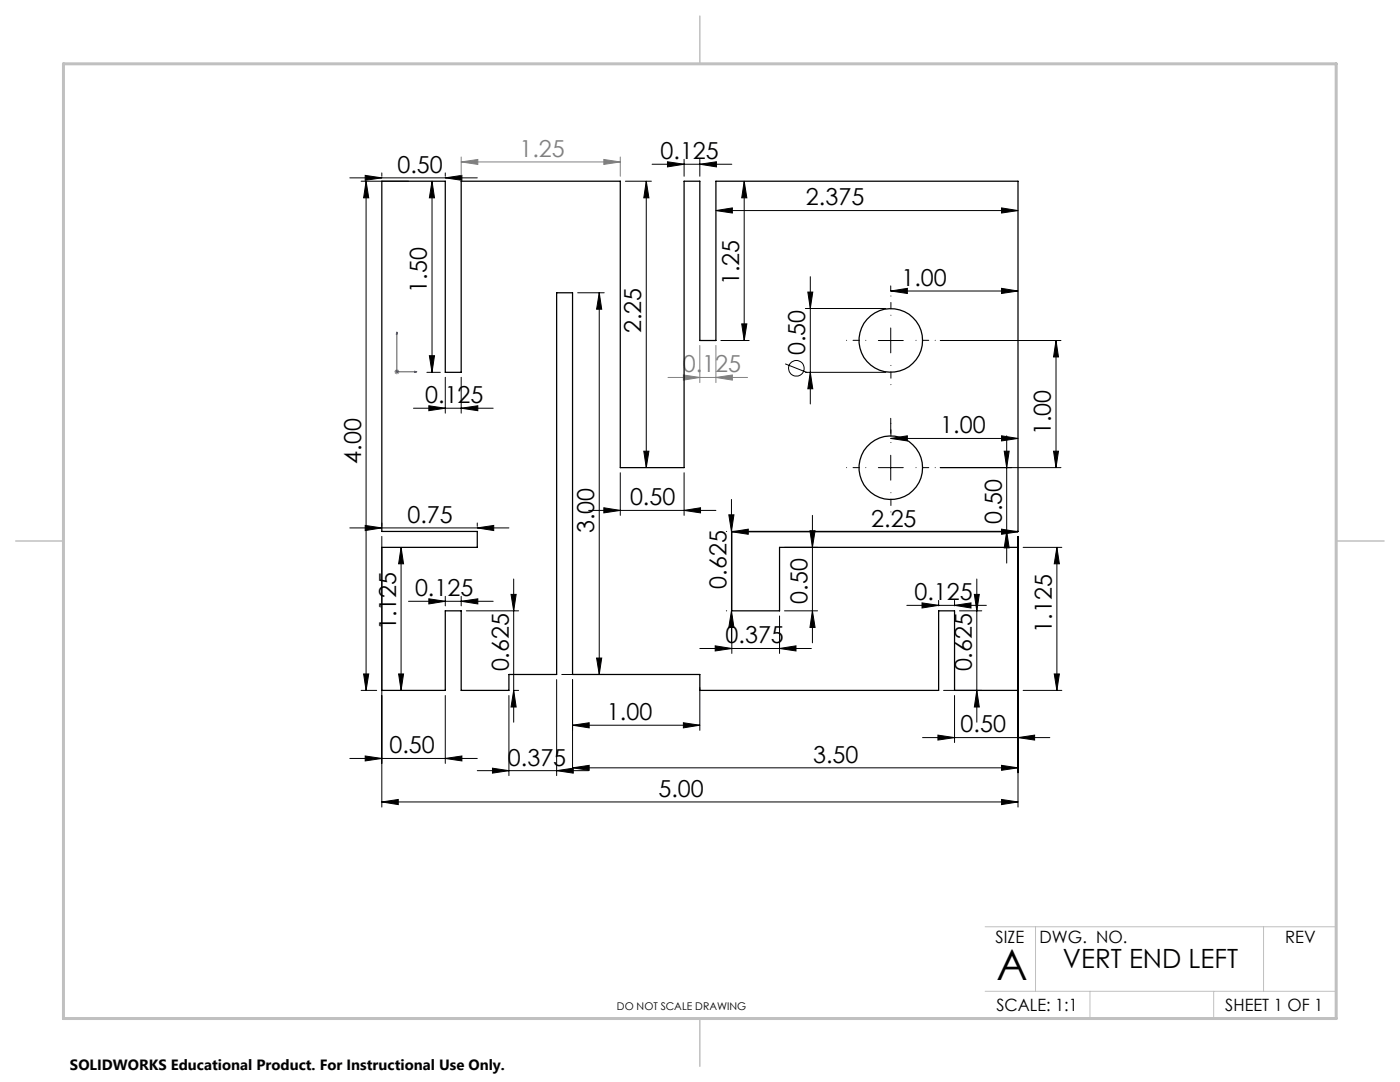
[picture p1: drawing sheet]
<svg xmlns="http://www.w3.org/2000/svg" width="279mm" height="216mm" viewBox="0 0 279 216" stroke-linecap="round" stroke-linejoin="round" font-family="sans-serif">
<g fill="none" stroke="#000" stroke-width=".2">
<path d="M69.8 35.5h25.4M72.1 36.2h9.4M72.9 35l3.3 .5-3.3 .5zM73.1 36.2l.5 3.3h-1zM73.1 36.2v101.6M76.2 34.5v.7M86.2 36.2l.5 3.3h-1zM86.2 36.2v38.1M88.9 35.5l3.3-.5v1zM88.9 34.5v.7M124.8 36.2h5.2M129 36.2l.5 3.3h-1z"/>
<path d="M129 36.2v57.1M130.1 32.8h15.9M133.2 32.3l3.3 .5-3.3 .5zM136.5 31.8v3.4M139.7 32.8l3.3-.5v1zM139.7 31.8v3.4M148.5 36.2l.5 3.3h-1zM148.5 36.2v31.7M115.3 58.4h5.3M119.6 58.4l.5 3.3h-1zM119.6 58.4v76.2M142.9 42l3.3-.5v1z"/>
<path d="M142.9 42h60.3M161.2 58.3h1l-.5 3.3zM161.7 55.2v25.4M177.8 58.1l3.3-.6v1.1zM177.8 57v1.1M177.8 58.1h25.4M199.9 57.5l3.3 .6-3.3 .5zM199.9 41.5l3.3 .5-3.3 .5zM85.2 74.3h2.7M85.7 71h1l-.5 3.3zM88.9 75.3v7.1M92 75.3v7.1"/>
<path d="M143.9 67.9h5.6M148 64.6h1l-.5 3.3zM156.7 72.6l4.4 1.8M160.7 74.3h16.1M160.7 61.6h16.1M161.7 74.3l.5 3.3h-1zM175.3 67.9h5M177.8 65.4v5M187.6 67.9h24.1M210.7 67.9l.5 3.3h-.9zM210.7 67.9v25.4M82.5 81.5h15.9"/>
<path d="M85.6 81l3.3 .5-3.3 .5zM92 81.5l3.4-.5v1zM123.8 94.3v8.5M128.5 90h1l-.5 3.3zM136.5 94.3v8.5M146 99.7v28.6M175.3 93.3h5M177.8 87.5l3.3-.5v1zM177.8 83.5v3M177.8 90.8v5M177.8 87.5h25.4M187.6 93.3h24.1"/>
<path d="M199.9 87l3.3 .5-3.3 .5zM200.4 90h1l-.5 3.3zM200.9 87v25.4M210.3 90h.9l-.5 3.3zM69.8 105.3h31.8M72.9 104.8l3.3 .5-3.3 .6zM76.2 107v54M76.2 104.4v.6M80 109.2l.5 3.3h-.9zM80 109.2v28.6M81.5 120h16.9M85.6 119.5l3.3 .5-3.3 .5z"/>
<path d="M88.9 119v1.9M92 120l3.4-.5v1zM92 119v1.9M95.3 105.3l3.2-.5v1.1zM95.3 104.4v.6M102 118.6h1l-.5 3.3zM102.5 115.5v28.6M117.5 101.8h25.4M120.5 101.3l3.3 .5-3.3 .5zM136.5 101.8l3.3-.5v1zM145 106h.1M145.5 102.7h1l-.5 3.3z"/>
<path d="M146 106.1l3.3-.5v1zM146 106.1h57.2M156.6 109.2h6.6M161.6 105.9h1.1l-.6 3.3zM162.1 102.8v25.5M187.3 119.8v1.1M190.5 119.8v1.1M194.5 118.6h.9l-.5 3.3zM194.9 115.5v28.6M199.9 105.6l3.3 .5-3.3 .5zM200.9 106l.5 3.3h-1zM203.2 107v54"/>
<path d="M204.2 109.2h7.7M210.9 109.2l.5 3.3h-1zM210.9 109.2v28.6M72.1 137.8h3.1M72.6 134.5h1l-.5 3.3zM79.6 134.5h.9l-.5 3.3zM88.9 138.8v13.5M93.1 121.9h10.4M101.6 138.8v16M102.5 137.8l.5 3.3h-1zM102.6 137.8h.9M111.1 135.6v19.2"/>
<path d="M112.1 134.6h8.5M114.3 135.6v18.6M119.1 131.3h1l-.5 3.3zM139.7 129.4h22.2M139.7 137.2v8.5M142.7 128.9l3.3 .5-3.3 .5zM145 121.9h.1M146 121.9l.5 3.3h-1zM146 122.9v7.5M155.6 129.4l3.3-.5v1zM155.6 122.9v7.5M156.6 121.9h6.6"/>
<path d="M162.1 121.9l.6 3.3h-1.1zM181 120.8h15.8M184 120.3l3.3 .5-3.3 .5zM188.3 137.8h7.6M190.5 120.8l3.3-.5v1zM190.5 138.8v9.4M191.5 121.9h4.4M194.9 137.8l.5 3.3h-.9zM204.2 137.8h7.7M210.4 134.5h1l-.5 3.3zM69.8 151.3h25.4M72.9 150.8l3.3 .5-3.3 .5z"/>
<path d="M88.9 151.3l3.3-.5v1zM95.2 153.8h22.3M98.3 153.3l3.3 .5-3.3 .5zM111.1 153.8l3.3-.5v1zM114.3 153.2l3.3-.5v1zM114.3 153.2h88.9M114.3 144.7l3.3-.5v1zM114.3 144.7h25.4M136.4 144.2l3.3 .5-3.3 .5zM184.1 147.2h25.4M187.2 146.7l3.3 .5-3.3 .5zM199.9 159.5l3.3 .5-3.3 .5z"/>
<path d="M199.9 152.7l3.3 .5-3.3 .5zM203.2 147.2l3.3-.5v1zM76.2 160l3.3-.5v1zM76.2 160h127"/>
<circle cx="158.9" cy="73.5" r="1.56"/>
</g>
<path d="M79.2 66.3v7.9h4M79.2 66.3l.1 .3h-.2zM82.8 74.1l.4 .1-.4 .1z" fill="none" stroke="#00f" stroke-width=".2"/>
<g fill="none" stroke="#808080" stroke-width=".2">
<path d="M92 32.3l3.4-.5v1zM92 31.3v3.9M92 32.3h31.8M120.5 31.8l3.3 .5-3.3 .5zM123.8 31.3v3.9M78.7 74.2h1M78.8 73.8l.8 .7M79.2 73.7v1M79.6 73.8l-.8 .7M133.3 75.3h15.9M136.4 74.8l3.3 .5-3.3 .5zM139.7 68.9v7.4"/>
<path d="M142.9 75.3l3.3-.5v1zM142.9 68.9v7.4"/>
</g>
<path d="M172.8 67.9h-3.8M177.8 62.9v-3.8M177.8 72.9v3.9M182.8 67.9h3.8M172.8 93.3h-3.8M177.8 88.3v-3.8M177.8 98.3v3.9M182.8 93.3h3.8" fill="none" stroke="#000" stroke-width=".2" stroke-dasharray="15.2 1.3 1.3 1.3" stroke-dashoffset="15.2"/>
<path d="M266.7 153.3v49.9h-240M196.6 184.9h70.1M196.6 197.8h70.1M206.7 184.9v12.9M217.5 197.8v5.4M242.2 197.8v5.4M252.2 184.9v12.9" fill="none" stroke="#c0c0c0" stroke-width=".2"/>
<path d="M139.7 3.2v9.5M3.1 107.9h9.6M266.7 107.9h9.5M139.7 203.2v9.6" fill="none" stroke="#c0c0c0" stroke-width=".3"/>
<path d="M12.7 12.7h254v190.5h-254z" fill="none" stroke="#c0c0c0" stroke-width=".6"/>
<path d="M82.8 74.1l.4 .1-.4 .1zM79.2 66.3l.1 .3h-.2z" fill="#00f"/>
<g fill="#000">
<path d="M73.1 36.2l.5 3.3h-1zM72.6 134.5h1l-.5 3.3zM200.4 90h1l-.5 3.3zM200.9 106l.5 3.3h-1zM210.7 67.9l.5 3.3h-.9zM210.3 90h.9l-.5 3.3z"/>
<path d="M199.9 41.5l3.3 .5-3.3 .5zM142.9 42l3.3-.5v1zM95.3 105.3l3.2-.5v1.1zM72.9 104.8l3.3 .5-3.3 .6zM136.4 144.2l3.3 .5-3.3 .5zM114.3 144.7l3.3-.5v1z"/>
<path d="M85.7 71h1l-.5 3.3zM86.2 36.2l.5 3.3h-1zM119.1 131.3h1l-.5 3.3zM119.6 58.4l.5 3.3h-1zM194.9 137.8l.5 3.3h-.9zM194.5 118.6h.9l-.5 3.3zM102.5 137.8l.5 3.3h-1zM102 118.6h1l-.5 3.3zM79.6 134.5h.9l-.5 3.3zM80 109.2l.5 3.3h-.9zM146 121.9l.5 3.3h-1zM145.5 102.7h1l-.5 3.3zM210.4 134.5h1l-.5 3.3zM210.9 109.2l.5 3.3h-1zM161.7 74.3l.5 3.3h-1zM161.2 58.3h1l-.5 3.3zM148 64.6h1l-.5 3.3zM148.5 36.2l.5 3.3h-1zM128.5 90h1l-.5 3.3zM129 36.2l.5 3.3h-1z"/>
<path d="M85.6 81l3.3 .5-3.3 .5zM92 81.5l3.4-.5v1zM142.7 128.9l3.3 .5-3.3 .5zM155.6 129.4l3.3-.5v1zM72.9 150.8l3.3 .5-3.3 .5zM88.9 151.3l3.3-.5v1zM187.2 146.7l3.3 .5-3.3 .5zM203.2 147.2l3.3-.5v1zM184 120.3l3.3 .5-3.3 .5zM190.5 120.8l3.3-.5v1zM76.2 160l3.3-.5v1zM199.9 159.5l3.3 .5-3.3 .5zM72.9 35l3.3 .5-3.3 .5zM88.9 35.5l3.3-.5v1zM114.3 153.2l3.3-.5v1zM199.9 152.7l3.3 .5-3.3 .5zM146 106.1l3.3-.5v1zM199.9 105.6l3.3 .5-3.3 .5zM177.8 58.1l3.3-.6v1.1zM199.9 57.5l3.3 .6-3.3 .5zM177.8 87.5l3.3-.5v1zM199.9 87l3.3 .5-3.3 .5zM133.2 32.3l3.3 .5-3.3 .5zM139.7 32.8l3.3-.5v1z"/>
<path d="M85.6 119.5l3.3 .5-3.3 .5zM92 120l3.4-.5v1z"/>
<path d="M120.5 101.3l3.3 .5-3.3 .5zM136.5 101.8l3.3-.5v1z"/>
<path d="M162.1 121.9l.6 3.3h-1.1zM161.6 105.9h1.1l-.6 3.3z"/>
<path d="M111.1 153.8l3.3-.5v1zM98.3 153.3l3.3 .5-3.3 .5z"/>
</g>
<g fill="#808080">
<path d="M92 32.3l3.4-.5v1zM120.5 31.8l3.3 .5-3.3 .5z"/>
<path d="M136.4 74.8l3.3 .5-3.3 .5zM142.9 75.3l3.3-.5v1z"/>
</g>
<g fill="none" stroke="#000" stroke-width=".25">
<path d="M76.2 36.2h12.7v38.1h3.1v-38.1h31.8v57.1h12.7v-57.1h3.2v31.7h3.2v-31.7h60.3v69.8h-57.1v15.9h9.5v-12.7h47.6v28.6h-12.7v-15.9h-3.2v15.9h-47.6v-3.2h-25.4v-76.2h-3.2v76.2h-9.5v3.2h-9.6v-15.9h-3.1v15.9h-12.7v-28.6h19.1v-3.2h-19.1z"/>
<circle cx="177.8" cy="67.9" r="6.3"/>
<circle cx="177.8" cy="93.3" r="6.3"/>
</g>
<text font-size="8.5" x="198.9" y="195.5">A</text>
<text font-size="5.3" x="212.1" y="193.2">VERT END LEFT</text>
<g font-size="4.7">
<text x="79.3" y="34.5">0.50</text>
<text x="131.8" y="31.8">0.125</text>
<text x="160.9" y="41">2.375</text>
<text x="85.2" y="58.4" transform="rotate(-90 85.2 58.4)">1.50</text>
<text x="147.5" y="56.9" transform="rotate(-90 147.5 56.9)">1.25</text>
<text x="179.9" y="57">1.00</text>
<text x="128" y="66.5" transform="rotate(-90 128 66.5)">2.25</text>
<text x="160.7" y="70.9" transform="rotate(-90 160.7 70.9)">0.50</text>
<text x="84.9" y="80.4">0.125</text>
<text x="187.7" y="86.4">1.00</text>
<text x="209.7" y="86.9" transform="rotate(-90 209.7 86.9)">1.00</text>
<text x="72.1" y="92.5" transform="rotate(-90 72.1 92.5)">4.00</text>
<text x="125.7" y="100.8">0.50</text>
<text x="81.3" y="104.3">0.75</text>
<text x="118.6" y="106.3" transform="rotate(-90 118.6 106.3)">3.00</text>
<text x="173.9" y="105.1">2.25</text>
<text x="199.9" y="104.6" transform="rotate(-90 199.9 104.6)">0.50</text>
<text x="82.8" y="119">0.125</text>
<text x="145" y="117.5" transform="rotate(-90 145 117.5)">0.625</text>
<text x="182.5" y="119.8">0.125</text>
<text x="79" y="125.7" transform="rotate(-90 79 125.7)">1.125</text>
<text x="161.2" y="120.5" transform="rotate(-90 161.2 120.5)">0.50</text>
<text x="144.8" y="128.4">0.375</text>
<text x="209.9" y="126.2" transform="rotate(-90 209.9 126.2)">1.125</text>
<text x="101.5" y="134" transform="rotate(-90 101.5 134)">0.625</text>
<text x="193.9" y="134" transform="rotate(-90 193.9 134)">0.625</text>
<text x="121.1" y="143.7">1.00</text>
<text x="191.7" y="146.1">0.50</text>
<text x="77.7" y="150.3">0.50</text>
<text x="101.4" y="152.7">0.375</text>
<text x="162.3" y="152.2">3.50</text>
<text x="131.4" y="159">5.00</text>
</g>
<g font-size="4.7" fill="#808080">
<text x="103.7" y="31.3">1.25</text>
<text x="136.3" y="74.3">0.125</text>
</g>
<g font-size="3.4">
<text x="198.7" y="188.1">SIZE</text>
<text x="207.5" y="188.1">DWG. NO.</text>
<text x="256.5" y="188.2">REV</text>
<text x="198.8" y="201.7">SCALE: 1:1</text>
<text x="244.5" y="201.7">SHEET 1 OF 1</text>
</g>
<text font-size="3" x="14" y="213.5">SOLIDWORKS Educational Product. For Instructional Use Only.</text>
<text font-size="2.1" x="123.1" y="201.6">DO NOT SCALE DRAWING</text>
</svg>
